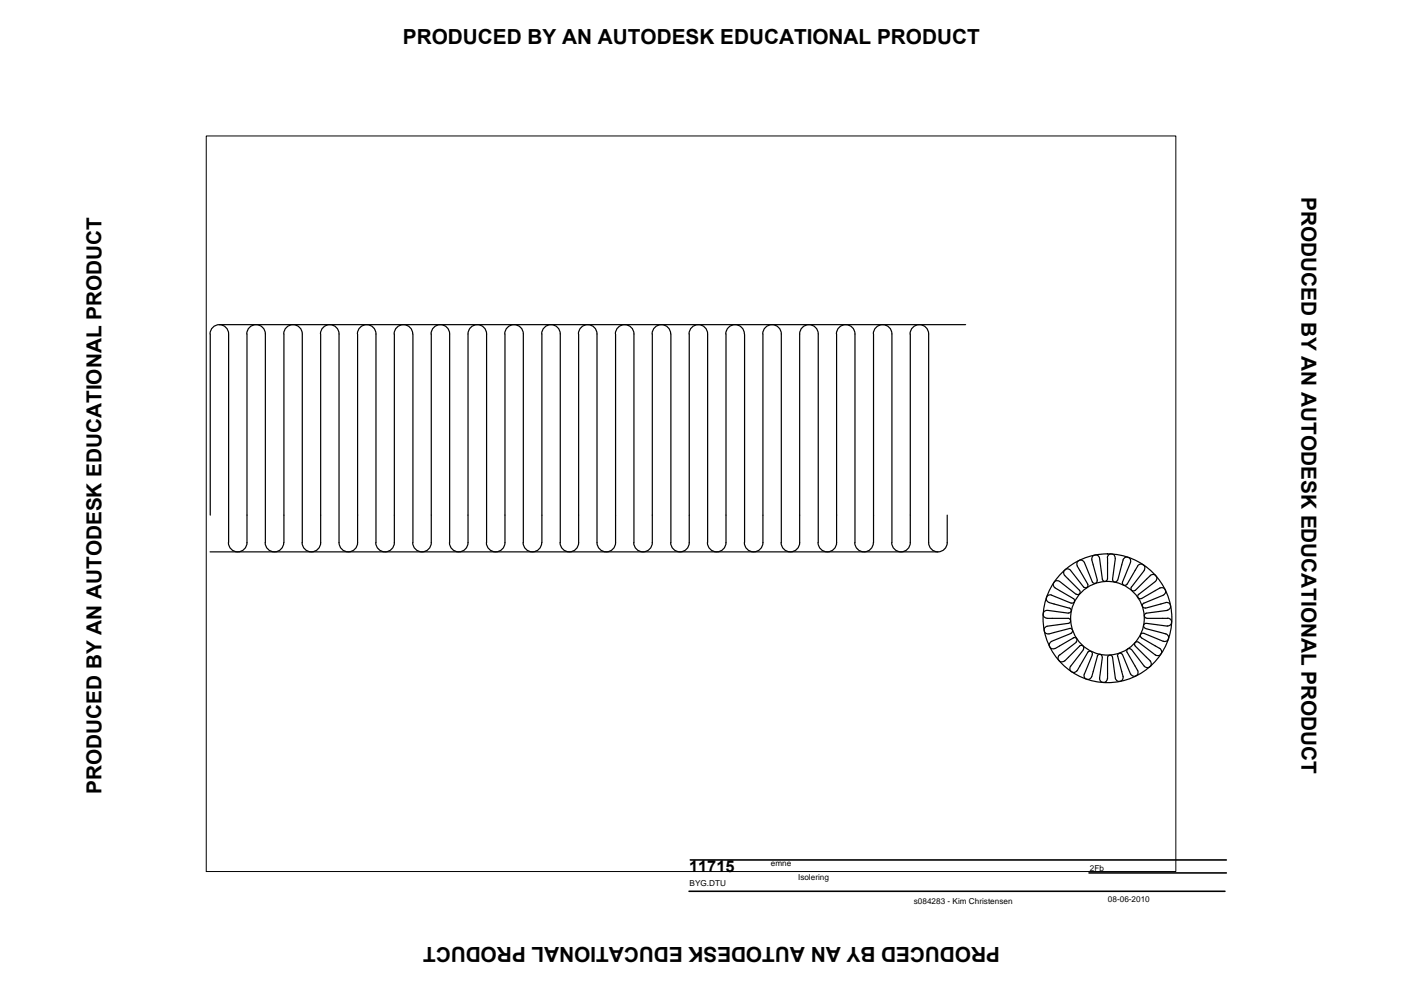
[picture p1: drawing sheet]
<svg xmlns="http://www.w3.org/2000/svg" width="297mm" height="210mm" viewBox="0 0 297 210" stroke-linecap="round" stroke-linejoin="round" font-family="sans-serif">
<!-- layer: 0 -->
<g fill="none" stroke="#000" stroke-width=".25">
<path d="M44.5 70.8a1.97 1.97 0 0 1 2-2 1.97 1.97 0 0 1 2 2v44.3M44.6 70.8v38.4M46.5 68.8h158.2M52.3 70.8a1.97 1.97 0 0 1 2-2 1.97 1.97 0 0 1 2 2v44.3M52.4 70.8v44.3M60.2 70.8a1.97 1.97 0 0 1 1.9-2 1.97 1.97 0 0 1 2 2v44.3M60.2 70.8v44.3M67.9 70.8a1.97 1.97 0 0 1 2-2 1.97 1.97 0 0 1 2 2v44.3M68 70.8v44.3M87.5 70.8a1.97 1.97 0 0 0-2-2 1.97 1.97 0 0 0-1.9 2v44.3M87.5 70.8v44.3M91.4 70.8a1.97 1.97 0 0 1 2-2 1.97 1.97 0 0 1 1.9 2v44.3"/>
<path d="M91.4 70.8v44.3M107 70.8a1.97 1.97 0 0 1 2-2 1.97 1.97 0 0 1 2 2v44.3M107.1 70.8v44.3M114.9 70.8a1.97 1.97 0 0 1 1.9-2 1.97 1.97 0 0 1 2 2v44.3M114.9 70.8v44.3M122.6 70.8a1.97 1.97 0 0 1 2-2 1.97 1.97 0 0 1 2 2v44.3M122.7 70.8v44.3M138.3 70.8v44.3M142.2 70.8a1.97 1.97 0 0 0-2-2 1.97 1.97 0 0 0-1.9 2M142.2 70.8v44.3M146.1 70.8a1.97 1.97 0 0 1 2-2 1.97 1.97 0 0 1 1.9 2v44.3M146.1 70.8v44.3"/>
<path d="M153.9 70.8v44.3M157.8 70.8a1.97 1.97 0 0 0-1.9-2 1.97 1.97 0 0 0-2 2M157.9 70.8v44.3M161.7 70.8a1.97 1.97 0 0 1 2-2 1.97 1.97 0 0 1 2 2v44.3M161.8 70.8v44.3M185.2 70.8a1.97 1.97 0 0 1 1.9-2 1.97 1.97 0 0 1 2 2v44.3M185.2 70.8v44.3M193 70.8a1.97 1.97 0 0 1 1.9-2 1.97 1.97 0 0 1 2 2v44.3M193 70.8v44.3M44.5 117h154.4M48.4 115a1.97 1.97 0 0 0 2 2 1.97 1.97 0 0 0 2-2M56.2 115a1.97 1.97 0 0 0 2 2 1.97 1.97 0 0 0 2-2"/>
<path d="M64.1 115a1.97 1.97 0 0 0 1.9 2 1.97 1.97 0 0 0 2-2M71.9 115a1.97 1.97 0 0 0 2 2 1.97 1.97 0 0 0 1.9-2M75.8 115.1v-44.3a1.97 1.97 0 0 1 1.9-2 1.97 1.97 0 0 1 2 2v44.3M79.7 115a1.97 1.97 0 0 0 1.9 2 1.97 1.97 0 0 0 2-2M87.5 115a1.97 1.97 0 0 0 2 2 1.97 1.97 0 0 0 1.9-2M95.3 115a1.97 1.97 0 0 0 2 2 1.97 1.97 0 0 0 1.9-2M99.2 115.1v-44.3a1.97 1.97 0 0 1 2-2 1.97 1.97 0 0 1 2 2v44.3M103.1 115a1.97 1.97 0 0 0 2 2 1.97 1.97 0 0 0 2-2M110.9 115a1.97 1.97 0 0 0 2 2 1.97 1.97 0 0 0 2-2M118.7 115a1.97 1.97 0 0 0 2 2 1.97 1.97 0 0 0 2-2M126.6 115a1.97 1.97 0 0 0 1.9 2 1.97 1.97 0 0 0 2-2M130.5 115.1v-44.3a1.97 1.97 0 0 1 1.9-2 1.97 1.97 0 0 1 2 2v44.3"/>
<path d="M134.4 115a1.97 1.97 0 0 0 1.9 2 1.97 1.97 0 0 0 2-2M142.2 115a1.97 1.97 0 0 0 2 2 1.97 1.97 0 0 0 1.9-2M150 115a1.97 1.97 0 0 0 2 2 1.97 1.97 0 0 0 1.9-2M157.8 115a1.97 1.97 0 0 0 2 2 1.97 1.97 0 0 0 2-2M165.6 115a1.97 1.97 0 0 0 2 2 1.97 1.97 0 0 0 1.9-2M169.5 115.1v-44.3a1.97 1.97 0 0 1 2-2 1.97 1.97 0 0 1 2 2v44.3M173.4 115a1.97 1.97 0 0 0 2 2 1.97 1.97 0 0 0 2-2M177.4 115.1l-.1-44.3a1.97 1.97 0 0 1 2-2 1.97 1.97 0 0 1 2 2v44.3M181.2 115a1.97 1.97 0 0 0 2 2 1.97 1.97 0 0 0 2-2M189.1 115a1.97 1.97 0 0 0 1.9 2 1.97 1.97 0 0 0 2-2M196.9 115a1.97 1.97 0 0 0 2 2 1.97 1.97 0 0 0 1.9-2M200.8 109.2v5.9"/>
<path d="M229.9 119.3a.83 .83 0 0 0-1.1-.5 .83 .83 0 0 0-.4 1.2l2.2 3.9M229.9 119.3l1.7 4.1M231.5 118.7l1.2 4.3M233.1 118.4a.83 .83 0 0 0-1-.7 .83 .83 0 0 0-.6 1M233.1 118.4l.6 4.4M234.8 118.3a.83 .83 0 0 1 .9-.9 .83 .83 0 0 1 .7 1M234.8 118.3v4.5M236.5 118.4l-.6 4.4a.53 .53 0 0 0 .4 .6 .53 .53 0 0 0 .6-.4M238.1 118.7a.83 .83 0 0 1 1.1-.5 .83 .83 0 0 1 .5 1.1l-1.7 4.1a.53 .53 0 0 0 .3 .7 .53 .53 0 0 0 .6-.2l2.3-3.9a.82 .82 0 0 1 1.2-.3 .82 .82 0 0 1 .2 1.2M238.1 118.7l-1.1 4.3M222.1 132.8a.83 .83 0 0 0-.7 .9 .83 .83 0 0 0 1 .7M222.1 129.4a.83 .83 0 0 0-.9 .8 .83 .83 0 0 0 .8 .9h4.5"/>
<path d="M222.1 129.4l4.4 .6M222.4 127.8l4.3 1.1M223 126.2a.83 .83 0 0 0-1.1 .5 .83 .83 0 0 0 .5 1M223 126.2l4.1 1.7M223 136a.83 .83 0 0 0-.5 1.1 .83 .83 0 0 0 1.2 .4M224.6 123.3a.83 .83 0 0 0-1.2 .2 .83 .83 0 0 0 .3 1.1l3.9 2.3M224.6 138.9a.83 .83 0 0 0-.1 1.2 .83 .83 0 0 0 1.2 0M224.7 123.3l3.5 2.7M225.8 122a.83 .83 0 0 1 0-1.2 .83 .83 0 0 1 1.2 .1l2.7 3.6M225.8 122l3.1 3.2M226.5 131.1a.53 .53 0 0 1 .5 .5 .53 .53 0 0 1-.5 .6l-4.4 .6M226.7 128.9a.53 .53 0 0 1 .4 .6 .53 .53 0 0 1-.6 .5"/>
<path d="M227.1 134.2a.53 .53 0 0 0 .3-.6 .53 .53 0 0 0-.7-.4l-4.3 1.2M227.1 134.3l-4.1 1.7M227.6 135.2a.53 .53 0 0 1 .7 .2 .53 .53 0 0 1-.2 .7M227.6 126.9a.53 .53 0 0 1 .2 .7 .53 .53 0 0 1-.7 .2M227.6 135.3l-3.9 2.2M228.2 136.2l-3.5 2.7M228.9 125.2a.53 .53 0 0 1 0 .7 .53 .53 0 0 1-.7 .1M229.7 137.7a.53 .53 0 0 0-.1-.7 .53 .53 0 0 0-.7 0l-3.1 3.1M229.7 137.7l-2.7 3.6a.83 .83 0 0 0 .2 1.1 .83 .83 0 0 0 1.2-.2M230.6 123.8a.53 .53 0 0 1-.2 .7 .53 .53 0 0 1-.7-.1M231.6 138.8a.53 .53 0 0 0-.3-.7 .53 .53 0 0 0-.7 .2l-2.2 3.9M231.6 138.8l-1.7 4.1"/>
<path d="M232.6 123a.53 .53 0 0 1-.3 .7 .53 .53 0 0 1-.7-.3M234.8 122.7a.53 .53 0 0 1-.5 .6 .53 .53 0 0 1-.6-.5M234.8 139.4a.53 .53 0 0 1 .5-.5 .53 .53 0 0 1 .6 .5l.6 4.4M234.8 139.4v4.5M237 139.1l1.1 4.4M238 138.8a.53 .53 0 0 0-.7-.3 .53 .53 0 0 0-.3 .6M238 138.8l1.7 4.1M239.8 137.7a.53 .53 0 0 0-.7-.1 .53 .53 0 0 0-.1 .7l2.2 3.9M241.4 136.2a.53 .53 0 0 0-.7 .1 .53 .53 0 0 0 0 .7l3.2 3.2a.83 .83 0 0 1-.1 1.2 .83 .83 0 0 1-1.2-.2l-2.7-3.5M242 135.3l3.9 2.2a.83 .83 0 0 1 .3 1.2 .83 .83 0 0 1-1.2 .2l-3.6-2.7M242.5 134.3a.53 .53 0 0 0-.7 .2 .53 .53 0 0 0 .2 .7M242.5 127.9a.53 .53 0 0 0-.3 .6 .53 .53 0 0 0 .7 .4"/>
<path d="M242.6 120.9l-2.7 3.6a.53 .53 0 0 0 .1 .7 .53 .53 0 0 0 .7 0M242.9 133.3l4.3 1.1a.83 .83 0 0 1 .5 1.1 .83 .83 0 0 1-1.1 .5l-4.1-1.7M242.9 128.9l4.3-1.2a.83 .83 0 0 1 1 .7 .83 .83 0 0 1-.7 1M243 132.2a.53 .53 0 0 0-.5 .4 .53 .53 0 0 0 .3 .6M243.1 132.2l4.4 .6M243.2 131.1h4.4a.83 .83 0 0 1 .8 .8 .83 .83 0 0 1-.9 .8M243.9 122a.83 .83 0 0 1 1.2 .1 .83 .83 0 0 1-.1 1.2M243.9 122l-3.2 3.2M245 123.3l-3.6 2.7M245.9 124.7a.83 .83 0 0 1 1.2 .3 .83 .83 0 0 1-.5 1.2M245.9 124.7l-3.9 2.2a.53 .53 0 0 1-.7-.2 .53 .53 0 0 1 .1-.7M246.6 126.2l-4.1 1.7"/>
<path d="M247.5 129.4l-4.4 .6a.53 .53 0 0 0-.5 .6 .53 .53 0 0 0 .5 .5M229.9 142.9a.83 .83 0 0 0 .5 1.1 .83 .83 0 0 0 1.1-.6M231.5 143.5l1.1-4.4a.53 .53 0 0 1 .7-.4 .53 .53 0 0 1 .4 .6l-.6 4.5M233.1 143.8a.83 .83 0 0 0 .8 .9 .83 .83 0 0 0 .9-.8M238.1 143.4a.83 .83 0 0 1-.6 1.1 .83 .83 0 0 1-1-.7M241.2 142.1a.83 .83 0 0 1-.4 1.2 .83 .83 0 0 1-1.1-.4"/>
<circle cx="234.8" cy="131.1" r="13.7"/>
<circle cx="234.8" cy="131.1" r="7.8"/>
</g>
<path d="M43.7 28.8h205.6v156h-205.6z" fill="none" stroke="#000" stroke-width=".21"/>
<!-- layer: Tekst -->
<path d="M146.1 189h113.6M146.3 182.3h113.7M230.9 185.1h29.1" fill="none" stroke="#000" stroke-width=".34"/>
<g font-size="4.4">
<text x="85.4" y="9.4">PRODUCED BY AN AUTODESK EDUCATIONAL PRODUCT</text>
<text x="275.9" y="41.8" transform="rotate(90 275.9 41.8)">PRODUCED BY AN AUTODESK EDUCATIONAL PRODUCT</text>
<text x="21.5" y="168.4" transform="rotate(-90 21.5 168.4)">PRODUCED BY AN AUTODESK EDUCATIONAL PRODUCT</text>
<text x="212" y="200.8" transform="rotate(180 212 200.8)">PRODUCED BY AN AUTODESK EDUCATIONAL PRODUCT</text>
</g>
<text font-size="3.5" x="146.1" y="184.8">11715</text>
<g font-size="1.7">
<text x="163.4" y="183.6">emne</text>
<text x="231.1" y="184.6">2Fb</text>
<text x="146.2" y="187.8">BYG.DTU</text>
<text x="169.2" y="186.5">Isolering</text>
<text x="193.8" y="191.7">s084283 - Kim Christensen</text>
<text x="234.9" y="191.2">08-06-2010</text>
</g>
</svg>
